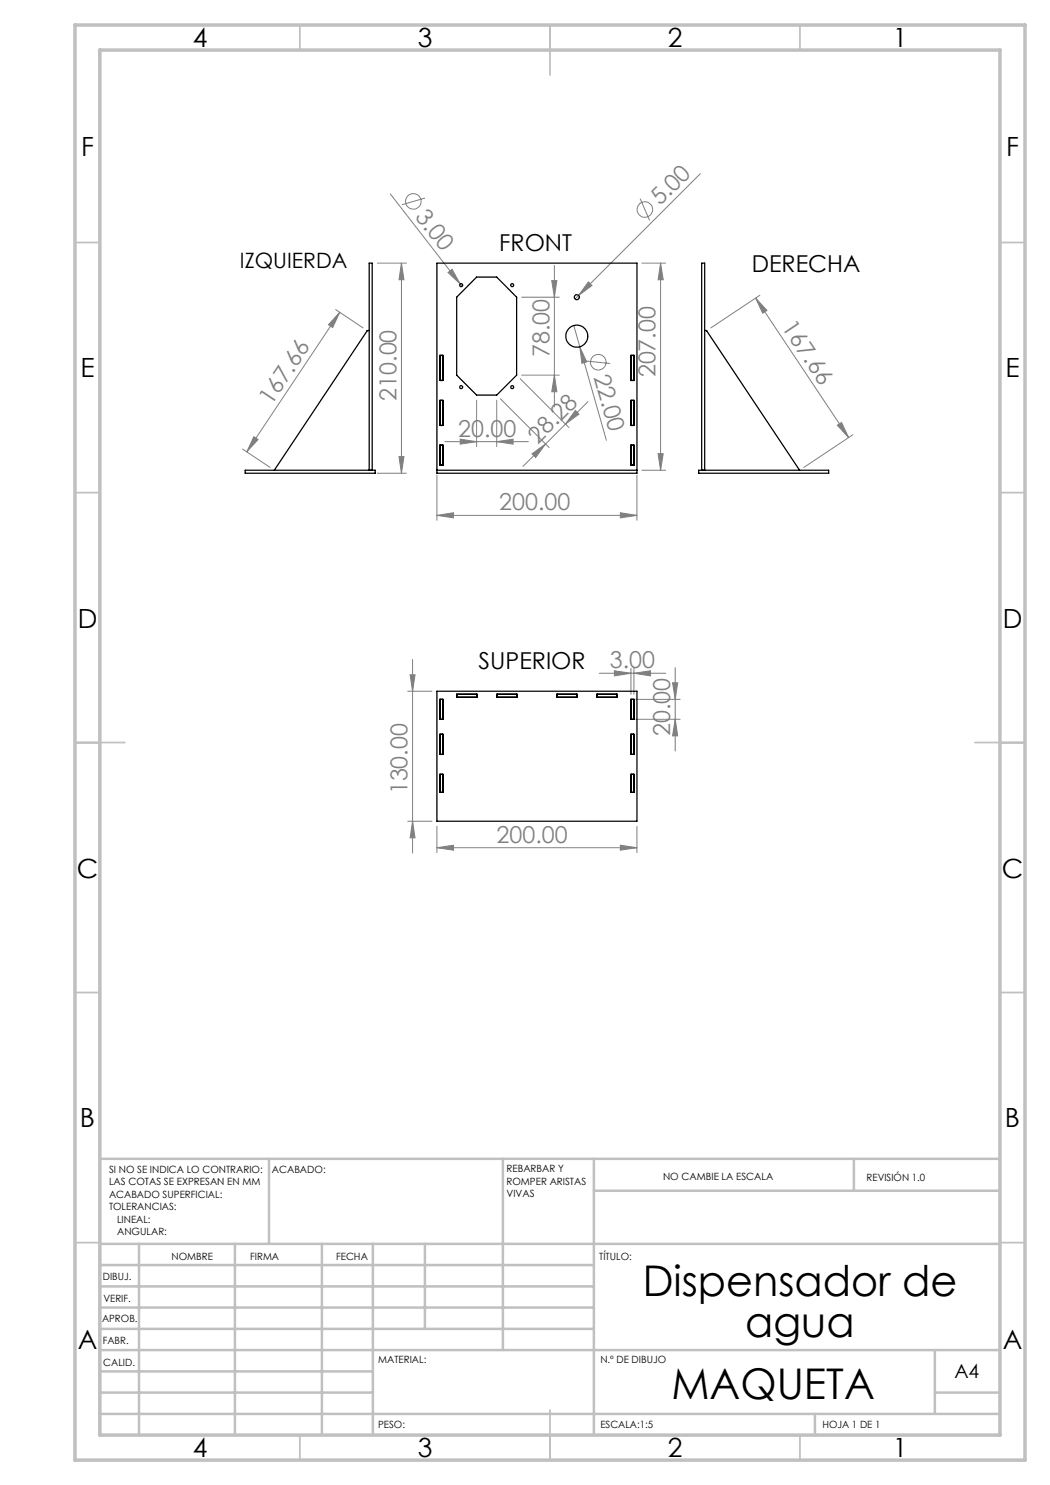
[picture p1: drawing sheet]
<svg xmlns="http://www.w3.org/2000/svg" width="210mm" height="297mm" viewBox="0 0 210 297" stroke-linecap="round" stroke-linejoin="round" font-family="sans-serif">
<g fill="none" stroke="#808080" stroke-width=".2">
<path d="M78.1 38.8l13.9 18M85 39.6l-4.6 1.4M128 39.7l1.9 4.4M140.1 34.7l-25.1 25.1M75.5 52.6h5.8M80.3 52.6v42M80.3 52.6l.5 3.3h-1zM89.6 54.5l.8-.6 1.6 2.9zM92 56.8l.4 .5M104.3 59.4h7.6M110.3 56.1h1.1l-.5 3.3zM110.9 53.1v28.3"/>
<path d="M117.7 56.4l.7 .7-2.7 2zM128.4 52.6h4.7M132.1 52.6v41.4M132.1 52.6l.5 3.3h-1zM151.1 59.6l2.3 2.5-.9 .5zM151.1 59.6l18.6 27.9M152 59.1l-9.8 6.5M67.1 61.9l5.5 3.7M67.9 62.5l-1.4 3-.8-.6zM67.9 62.5l-18.5 27.9M100 79.7l9.8 9.8M104 75.7l9.8 9.8"/>
<path d="M104.3 75h7.6M110.9 75l.5 3.3h-1.1zM114.8 65.1l1.2 4.3M116 69.4l1.3 3-.9 .3zM116 69.4l5.3 18.7M117.3 72.2l4.7 .5M48.5 89.8l5.5 3.7M50.8 87.3l.8 .6-2.2 2.5zM75.5 94.6h5.8M79.8 91.3h1l-.5 3.3zM87.4 95v9.1M89 88.3h16.7"/>
<path d="M92 87.8l3.3 .5-3.3 .5zM95.3 80v9.3M99.3 88.3l3.3-.5v1zM99.3 80v9.3M106.4 90.8l2.7-2-2 2.7zM109.1 88.8l-4.5 4.5M115.1 82.1l.7 .7-2.7 2zM117.6 80.3l-8.5 8.5M127.4 95v9.1M128.4 94h4.7M131.6 90.7h1l-.5 3.3zM167.5 85.1l.8-.6 1.4 3z"/>
<path d="M170.6 87l-9.8 6.5M87.4 103.1l3.3-.6v1.1zM87.4 103.1h40M124.1 102.5l3.3 .6-3.3 .5zM81.5 138.3h4.9M82 135h1l-.5 3.3zM82.5 131.9v38.7M119.8 134.7h13.3M122.9 134.2l3.3 .5-3.3 .5zM126.2 133.7v5.1M126.8 134.7l3.3-.5v1zM126.8 133.7v5.1"/>
<path d="M127.2 139.9h8.8M134.5 136.6h1l-.5 3.3zM135 133.5v16.7M127.2 143.9h8.8M135 143.9l.5 3.3h-1zM81.5 164.2h4.9M82.5 164.2l.5 3.4h-1zM87.4 169.5l3.3-.5v1zM87.4 165.3v5.2M87.4 169.5h40M124.1 169l3.3 .5-3.3 .5zM127.4 165.3v5.2"/>
<circle cx="82.7" cy="40.3" r="1.56"/>
<circle cx="129" cy="41.9" r="1.55"/>
<circle cx="119.7" cy="72.4" r="1.56"/>
</g>
<g fill="none" stroke="#c0c0c0" stroke-width=".35">
<path d="M60 5v5M110 5v10M160 5v5M15 48.5h5M200 48.5h5M15 98.5h5M200 98.5h5M15 148.5h10M195 148.5h10M15 198.5h5M200 198.5h5M15 248.5h5"/>
<path d="M200 248.5h5M60 287v5M110 282v10M160 287v5"/>
</g>
<g fill="none" stroke="#c0c0c0" stroke-width=".5">
<path d="M53.8 231.8v17M100.6 231.8v38.2M118.8 231.8v55.2M118.8 238.2h81.2M170.8 231.8v6.4M200 231.8h-180v55.2M20 248.8h180M20 257.3h98.8M20 253h98.8M27.8 248.8v38.2M47 248.8v38.2M64.4 248.8v38.2"/>
<path d="M74.6 248.8v38.2M85 248.8v17M20 265.8h98.8M20 261.5h98.8M20 278.5h54.6M20 274.3h54.6M20 270h180M187 278.5h13M187 270v12.8M20 282.8h180M163 282.8v4.2"/>
</g>
<path d="M15 5h190v287h-190zM20 10h180v277h-180z" fill="none" stroke="#c0c0c0" stroke-width=".7"/>
<g fill="#808080">
<path d="M89.6 54.5l.8-.6 1.6 2.9z"/>
<path d="M117.7 56.4l.7 .7-2.7 2z"/>
<path d="M116 69.4l1.3 3-.9 .3z"/>
<path d="M167.5 85.1l.8-.6 1.4 3zM151.1 59.6l2.3 2.5-.9 .5z"/>
<path d="M124.1 169l3.3 .5-3.3 .5zM87.4 169.5l3.3-.5v1z"/>
<path d="M87.4 103.1l3.3-.6v1.1zM124.1 102.5l3.3 .6-3.3 .5zM92 87.8l3.3 .5-3.3 .5zM99.3 88.3l3.3-.5v1zM122.9 134.2l3.3 .5-3.3 .5zM126.8 134.7l3.3-.5v1z"/>
<path d="M106.4 90.8l2.7-2-2 2.7zM115.1 82.1l.7 .7-2.7 2z"/>
<path d="M50.8 87.3l.8 .6-2.2 2.5zM67.9 62.5l-1.4 3-.8-.6z"/>
<path d="M82.5 164.2l.5 3.4h-1zM82 135h1l-.5 3.3zM135 143.9l.5 3.3h-1zM134.5 136.6h1l-.5 3.3z"/>
<path d="M131.6 90.7h1l-.5 3.3zM132.1 52.6l.5 3.3h-1zM110.9 75l.5 3.3h-1.1zM110.3 56.1h1.1l-.5 3.3z"/>
<path d="M80.3 52.6l.5 3.3h-1zM79.8 91.3h1l-.5 3.3z"/>
</g>
<g fill="none" stroke="#000" stroke-width=".25">
<path d="M87.4 52.6h40v42h-40zM95.3 55.4h4l4 4v15.6l-4 4h-4l-4-4v-15.6zM73.8 66.1h-.4l-18.5 27.9M88 71.1h.6v5h-.6zM126.2 71.1h.6v5h-.6zM140.9 66.1h.4l18.6 27.9M49 94h26v.6h-26zM73.8 94v-41.4h.6v41.4M87.4 94h40M88 80.1h.6v5h-.6zM88 89h.6v4h-.6zM126.2 80.1h.6v5h-.6z"/>
<path d="M126.2 89h.6v4h-.6zM139.7 94h26v.6h-26zM140.3 94v-41.4h.6v41.4M87.4 138.3h40v25.9h-40zM88 139.9h.6v4h-.6zM91.4 138.8h4v.6h-4zM99.4 138.8h4v.6h-4zM111.4 138.8h4v.6h-4zM119.4 138.8h4v.6h-4zM126.2 139.9h.6v4h-.6zM88 146.9h.6v4h-.6zM88 154.9h.6v3.6h-.6z"/>
<path d="M126.2 146.9h.6v4h-.6zM126.2 154.9h.6v3.6h-.6z"/>
<circle cx="92.2" cy="57" r=".31"/>
<circle cx="102.4" cy="57" r=".3"/>
<circle cx="115.4" cy="59.4" r=".5"/>
<circle cx="92.2" cy="77.4" r=".31"/>
<circle cx="102.4" cy="77.4" r=".3"/>
<circle cx="115.3" cy="67.2" r="2.2"/>
</g>
<g font-size="8.5">
<text x="128.5" y="259.3">Dispensador de</text>
<text x="149.1" y="267.4">agua</text>
<text x="134.3" y="279.7">MAQUETA</text>
</g>
<g font-size="5.3">
<text x="38.5" y="9.5">4</text>
<text x="83.5" y="9.5">3</text>
<text x="133.6" y="9.5">2</text>
<text x="178.6" y="9.5">1</text>
<text x="16.2" y="31.3">F</text>
<text x="201.2" y="31.3">F</text>
<text x="16.1" y="75.5">E</text>
<text x="201.1" y="75.5">E</text>
<text x="15.5" y="125.5">D</text>
<text x="200.5" y="125.5">D</text>
<text x="15.4" y="175.5">C</text>
<text x="200.4" y="175.5">C</text>
<text x="16" y="225.5">B</text>
<text x="201" y="225.5">B</text>
<text x="15.5" y="269.8">A</text>
<text x="200.5" y="269.8">A</text>
<text x="38.5" y="291.5">4</text>
<text x="83.5" y="291.5">3</text>
<text x="133.6" y="291.5">2</text>
<text x="178.6" y="291.5">1</text>
</g>
<g font-size="4.7" fill="#808080">
<text x="132" y="41.3" transform="rotate(-45 132 41.3)">5.00</text>
<text x="82.9" y="43.3" transform="rotate(52 82.9 43.3)">3.00</text>
<text x="156.3" y="65.4" transform="rotate(56 156.3 65.4)">167.66</text>
<text x="109.9" y="71.4" transform="rotate(-90 109.9 71.4)">78.00</text>
<text x="118.7" y="75.4" transform="rotate(74 118.7 75.4)">22.00</text>
<text x="131.1" y="75.5" transform="rotate(-90 131.1 75.5)">207.00</text>
<text x="54.3" y="81.2" transform="rotate(-56 54.3 81.2)">167.66</text>
<text x="79.3" y="80.1" transform="rotate(-90 79.3 80.1)">210.00</text>
<text x="91.6" y="87.3">20.00</text>
<text x="107.5" y="88.9" transform="rotate(-45 107.5 88.9)">28.28</text>
<text x="99.9" y="102">200.00</text>
<text x="122" y="133.6">3.00</text>
<text x="134" y="147.2" transform="rotate(-90 134 147.2)">20.00</text>
<text x="81.5" y="158.9" transform="rotate(-90 81.5 158.9)">130.00</text>
<text x="99.3" y="168.5">200.00</text>
</g>
<g font-size="4.7">
<text x="99.8" y="50.1">FRONT</text>
<text x="150.3" y="54.5">DERECHA</text>
<text x="95.7" y="133.8">SUPERIOR</text>
</g>
<text font-size="4.2" x="48" y="53.6">IZQUIERDA</text>
<text font-size="3.9" x="190.9" y="275.5">A4</text>
<g font-size="2">
<text x="21.8" y="234.6">SI NO SE INDICA LO CONTRARIO:</text>
<text x="21.8" y="237.1">LAS COTAS SE EXPRESAN EN MM</text>
<text x="21.8" y="239.6">ACABADO SUPERFICIAL:</text>
<text x="54.4" y="234.6">ACABADO:</text>
<text x="101.3" y="234.5">REBARBAR Y</text>
<text x="101.3" y="237">ROMPER ARISTAS</text>
<text x="101.3" y="239.5">VIVAS</text>
<text x="132.6" y="236">NO CAMBIE LA ESCALA</text>
<text x="173.3" y="236.2">REVISIÓN 1.0</text>
<text x="21.8" y="242.1">TOLERANCIAS:</text>
<text x="23.4" y="244.6">LINEAL:</text>
<text x="23.4" y="247.1">ANGULAR:</text>
<text x="34.3" y="252">NOMBRE</text>
<text x="50" y="251.9">FIRMA</text>
<text x="67.2" y="251.9">FECHA</text>
<text x="119.9" y="251.9">TÍTULO:</text>
<text x="20.6" y="256.1">DIBUJ.</text>
<text x="20.7" y="260.3">VERIF.</text>
<text x="20.4" y="264.4">APROB.</text>
<text x="20.5" y="268.8">FABR.</text>
<text x="20.7" y="273.1">CALID.</text>
<text x="75.6" y="272.5">MATERIAL:</text>
<text x="120.1" y="272.5">N.º DE DIBUJO</text>
<text x="75.6" y="285.5">PESO:</text>
<text x="120.1" y="285.6">ESCALA:1:5</text>
<text x="164.5" y="285.6">HOJA 1 DE 1</text>
</g>
</svg>
